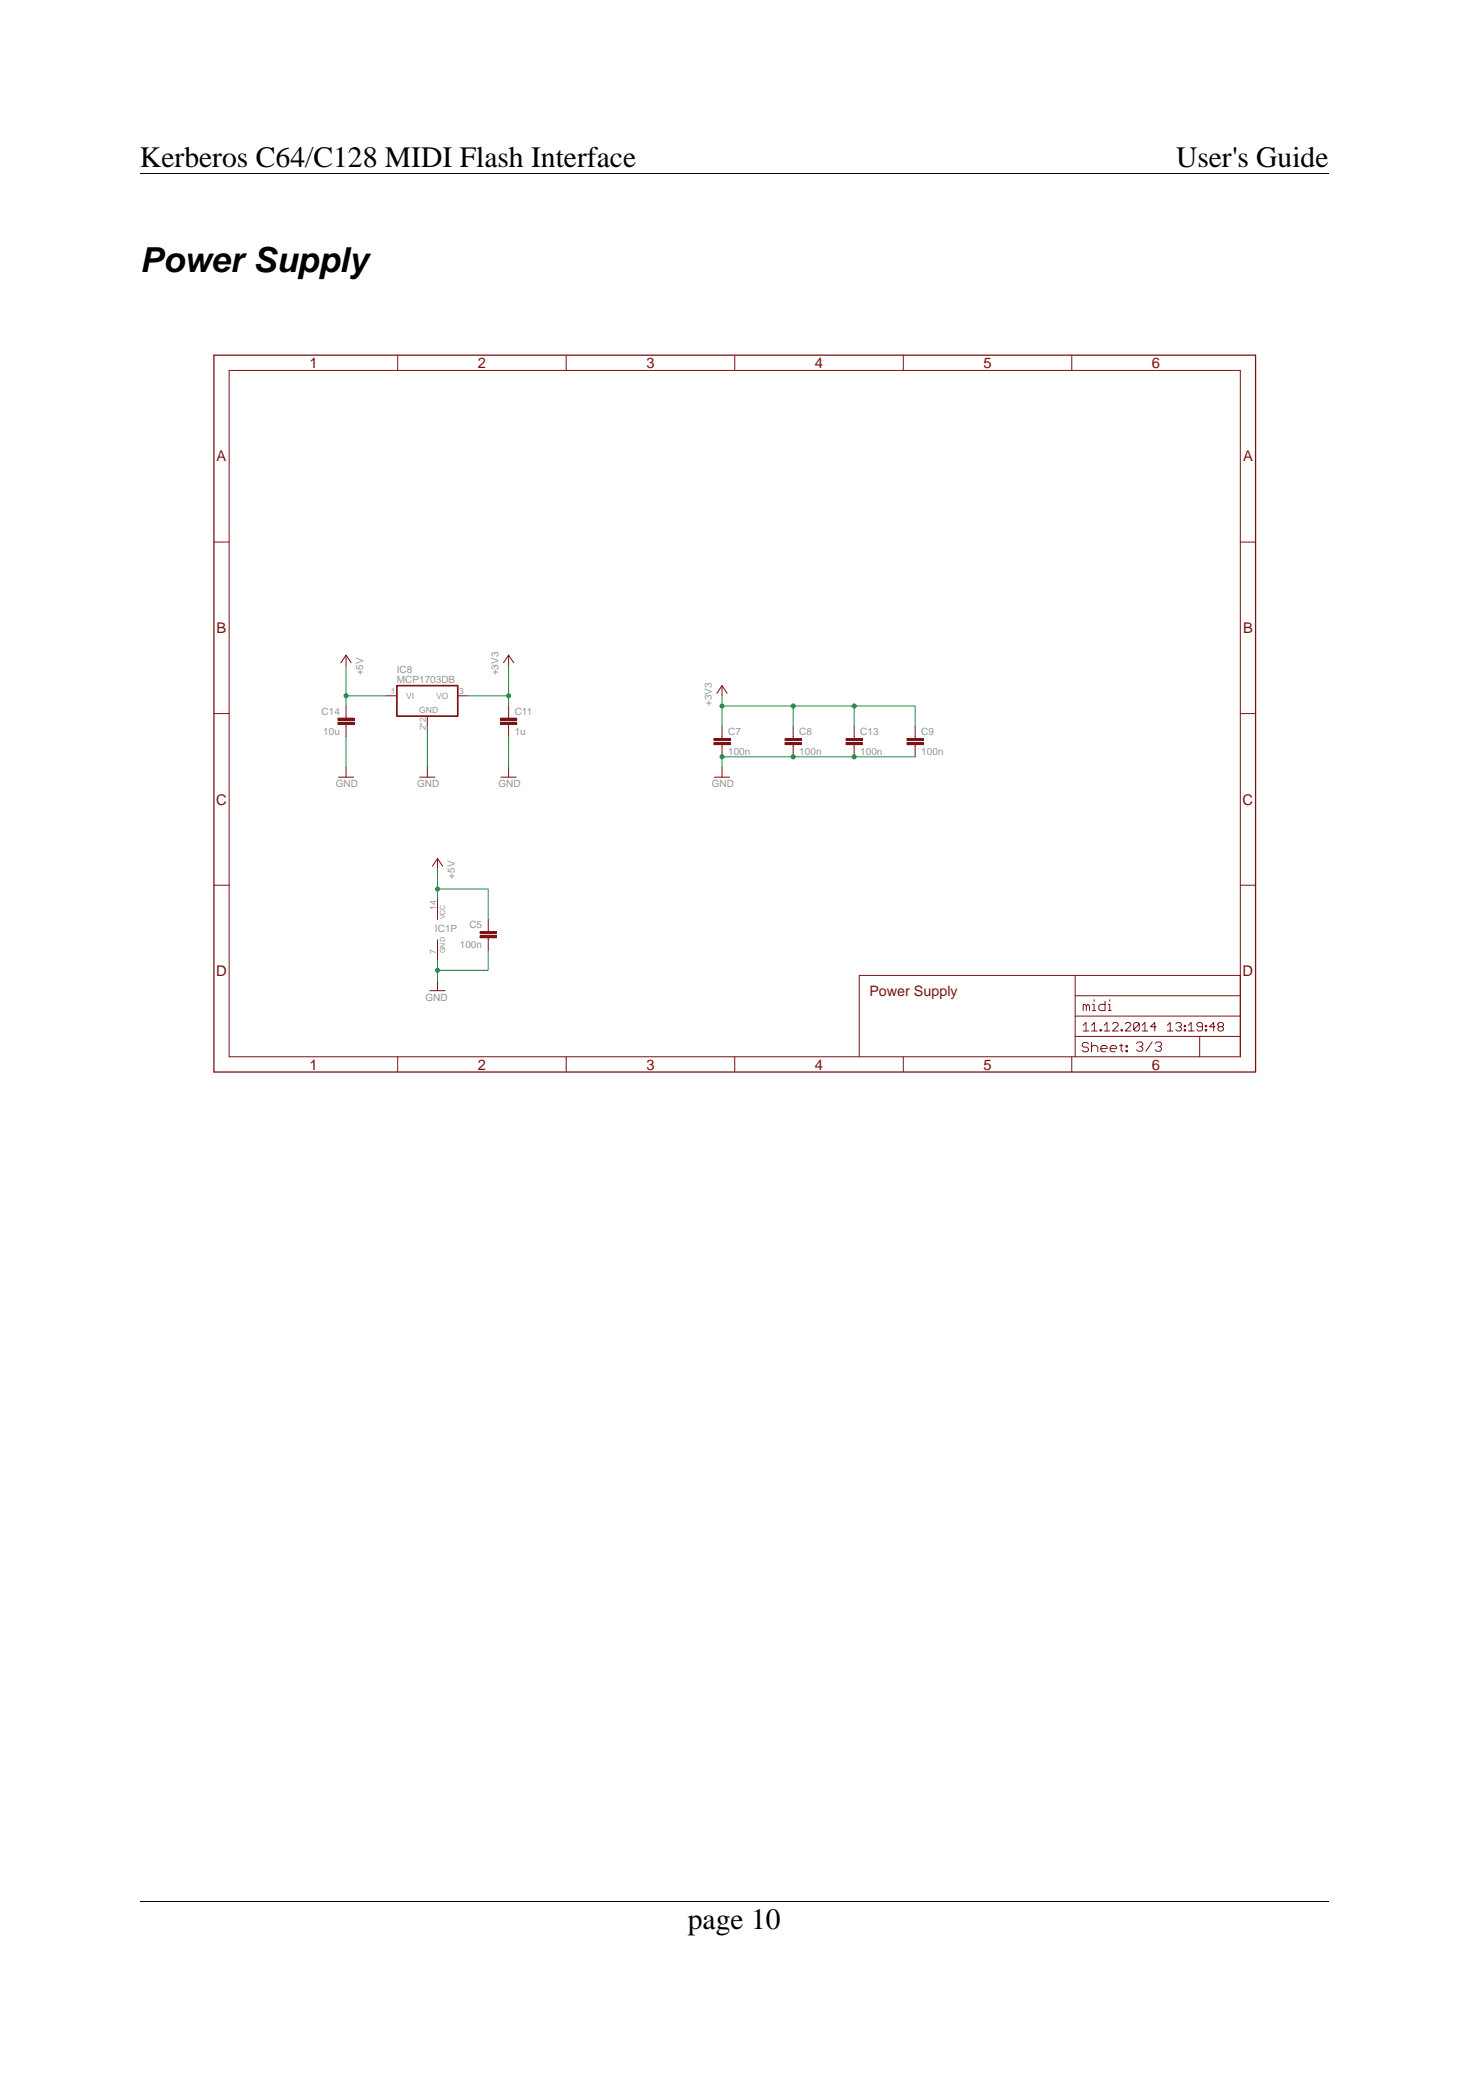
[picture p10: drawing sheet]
<svg xmlns="http://www.w3.org/2000/svg" width="210mm" height="297mm" viewBox="0 0 210 297" stroke-linecap="round" stroke-linejoin="round" font-family="sans-serif">
<path d="M20 24.9h170M20 272h170" fill="none" stroke="#000" stroke-width=".14"/>
<g fill="none" stroke="#7b1214" stroke-width=".14">
<path d="M32.8 53h144.6v98.2h-144.6zM56.9 50.8v2.2M81 50.8v2.2M105.1 50.8v2.2M129.2 50.8v2.2M153.3 50.8v2.2M30.6 77.6h2.2M177.4 77.6h2.2M49.5 93.7v1.5M55.3 99.6h1.5M65.5 99.6h1.4M72.7 93.7v1.5"/>
<path d="M103.3 98.1v1.5M30.6 102.1h2.2M48.3 103.3h2.4v.3h-2.4zM48.3 102.8h2.4v.2h-2.4zM49.5 101v1.8M49.5 103.6v1.8M49.5 109.7v1.5M61.1 102.5v1.4M61.1 109.7v1.5M71.6 103.3h2.3v.3h-2.3zM71.6 102.8h2.3v.2h-2.3zM72.7 101v1.8"/>
<path d="M72.7 103.6v1.8M72.7 109.7v1.5M102.1 106.3h2.3v.2h-2.3zM102.1 105.7h2.3v.3h-2.3zM103.3 103.9v1.8M103.3 106.5v1.8M103.3 109.7v1.5M112.3 106.3h2.3v.2h-2.3zM112.3 105.7h2.3v.3h-2.3zM113.5 103.9v1.8M113.5 106.5v1.8M121 106.3h2.3v.2h-2.3z"/>
<path d="M121 105.7h2.3v.3h-2.3zM122.2 103.9v1.8M122.2 106.5v1.8M129.7 106.3h2.4v.2h-2.4zM129.7 105.7h2.4v.3h-2.4zM130.9 103.9v1.8M130.9 106.5v1.8M177.4 102.1h2.2M30.6 126.7h2.2M62.6 122.8v1.5M62.6 128.7v2.9M62.6 134.5v2.9"/>
<path d="M68.7 133.9h2.3v.3h-2.3zM68.7 133.3h2.3v.3h-2.3zM69.8 131.6v1.7M69.8 134.2v1.7M153.8 139.6v2.9M177.4 126.7h2.2M177.4 139.6h-54.5v11.6M56.9 151.2v2.2M62.6 140.3v1.4M81 151.2v2.2M105.1 151.2v2.2M129.2 151.2v2.2"/>
<path d="M153.3 151.2v2.2M154.9 146.7l.4-.4v1.2M154.9 147.5h.8M154.9 144.6v-.9h.3l.2 .2v.7M155.4 143.9l.2-.2 .2 .2v.7M155.7 149.4l-.2-.2h-.5l-.2 .2v.2l.2 .2h.5l.2 .2v.3l-.2 .2h-.5l-.2-.2M156.1 149.8l.3-.2h.4l.2 .2v.7M156.1 149.2v1.3M156.1 146.7l.4-.4v1.2M156.1 147.5h.8M156.3 143.7h.2v.9M156.3 144.6h.4"/>
<path d="M156.5 143v.3M157.3 147.3h.2v.2h-.2zM157.5 150h.9v-.2l-.3-.2h-.4l-.2 .2v.5l.2 .2h.4M157.9 146.7l.4-.4v1.2M157.9 147.5h.8M158.1 143.3v1.3h-.7l-.2-.2v-.5l.2-.2h.7M158.5 143.7h.2v.9M158.5 144.6h.4M158.7 143v.3M158.8 150h.9v-.2l-.2-.2h-.5l-.2 .2v.5l.2 .2h.5M159.1 146.5l.2-.2h.4l.3 .2v.2l-.9 .8h.9M160.1 149.6h.5"/>
<path d="M160.4 147.3h.1v.2h-.1zM160.4 149.4v.9l.2 .2M161 146.5l.2-.2h.4l.2 .2v.2l-.8 .8h.8M161 149.6h.3v.2h-.3zM161 150.3h.3v.2h-.3zM162.6 149.3l.2-.2h.4l.3 .2v.2l-.3 .3h-.2M163 146.5l-.8 .8 .2 .2h.4l.2-.2v-.8l-.2-.2h-.4l-.2 .2v.8M163.2 149.8l.3 .2v.2l-.3 .2h-.4l-.2-.2M163.4 146.7l.4-.4v1.2M163.4 147.5h.8M164.8 149.1l-.9 1.3M165.2 149.3l.3-.2h.4l.2 .2v.2l-.2 .3h-.2"/>
<path d="M165.4 146.9h-.8l.6-.6v1.2M165.9 149.8l.2 .2v.2l-.2 .2h-.4l-.3-.2M167 146.7l.4-.4v1.2M167 147.5h.8M168.2 146.5l.2-.2h.4l.2 .2v.2l-.2 .2h-.2M168.8 146.9l.2 .2v.2l-.2 .2h-.4l-.2-.2M169.4 146.7h.2v.2h-.2zM169.4 147.3h.2v.2h-.2zM170 146.7l.4-.4v1.2M170 147.5h.8M171.6 148.3h-17.8v2.9M172 146.9h-.6l-.2-.2v-.2l.2-.2h.4l.2 .2v.8l-.2 .2h-.4l-.2-.2"/>
<path d="M172.4 146.7h.2v.2h-.2zM172.4 147.3h.2v.2h-.2zM173.8 146.9h-.8l.6-.6v1.2M174.2 146.5l.2-.2h.4l.2 .2v.2l-.2 .2 .2 .2v.2l-.2 .2h-.4l-.2-.2v-.2l.2-.2-.2-.2zM174.4 146.9h.4M177.4 145.4h-23.6v2.9M177.4 142.5h-23.6v2.9M177.4 148.3h-5.8v2.9"/>
</g>
<g fill="none" stroke="#7b1214" stroke-width=".29">
<path d="M48.3 103.5h2.4M48.3 102.9h2.4M71.6 103.5h2.3M71.6 102.9h2.3M102.1 106.4h2.3M102.1 105.8h2.3M112.3 106.4h2.3M112.3 105.8h2.3M121 106.4h2.3M121 105.8h2.3M129.7 106.4h2.4M129.7 105.8h2.4"/>
<path d="M68.7 134h2.3M68.7 133.5h2.3"/>
</g>
<path d="M48.8 94.8l.7-1.1 .7 1.1M72 94.8l.7-1.1 .8 1.1M102.6 99.2l.7-1.1 .7 1.1M48.4 111.2h2.2M60 111.2h2.2M71.7 111.2h2.1M102.2 111.2h2.2M61.9 123.9l.7-1.1 .7 1.1M61.5 141.7h2.2" fill="none" stroke="#7b1214" stroke-width=".15"/>
<path d="M56.8 98.1h8.7v4.4h-8.7z" fill="none" stroke="#7b1214" stroke-width=".24"/>
<path d="M30.6 50.8h149v102.6h-149z" fill="none" stroke="#7b1214" stroke-width=".18"/>
<path d="M49.5 105.4v4.3M72.7 105.4v4.3M62.6 137.4v2.9M69.8 135.9v2.9h-7.2" fill="none" stroke="#1e8843" stroke-width=".14"/>
<circle cx="62.6" cy="138.8" r=".29" fill="#1e8843"/>
<g fill="none" stroke="#1e8843" stroke-width=".14">
<path d="M103.3 108.3h18.9"/>
<circle cx="62.6" cy="138.8" r=".29"/>
</g>
<circle cx="113.5" cy="108.3" r=".29" fill="#1e8843"/>
<g fill="none" stroke="#1e8843" stroke-width=".14">
<path d="M103.3 108.3v1.4"/>
<circle cx="113.5" cy="108.3" r=".29"/>
</g>
<circle cx="103.3" cy="108.3" r=".29" fill="#1e8843"/>
<g fill="none" stroke="#1e8843" stroke-width=".14">
<path d="M122.2 108.3h8.7"/>
<circle cx="103.3" cy="108.3" r=".29"/>
</g>
<circle cx="122.2" cy="108.3" r=".29" fill="#1e8843"/>
<g fill="none" stroke="#1e8843" stroke-width=".14">
<path d="M66.9 99.6h5.8v1.4M72.7 95.2v4.4M61.1 103.9v5.8"/>
<circle cx="122.2" cy="108.3" r=".29"/>
</g>
<circle cx="72.7" cy="99.6" r=".29" fill="#1e8843"/>
<g fill="none" stroke="#1e8843" stroke-width=".14">
<path d="M103.3 99.6v1.4M103.3 103.9v-2.9h10.2v2.9M113.5 101h8.7v2.9"/>
<circle cx="72.7" cy="99.6" r=".29"/>
</g>
<circle cx="103.3" cy="101" r=".29" fill="#1e8843"/>
<circle cx="103.3" cy="101" r=".29" fill="none" stroke="#1e8843" stroke-width=".14"/>
<circle cx="113.5" cy="101" r=".29" fill="#1e8843"/>
<g fill="none" stroke="#1e8843" stroke-width=".14">
<path d="M122.2 101h8.7v2.9"/>
<circle cx="113.5" cy="101" r=".29"/>
</g>
<circle cx="122.2" cy="101" r=".29" fill="#1e8843"/>
<g fill="none" stroke="#1e8843" stroke-width=".14">
<path d="M62.6 124.3v4.4M62.6 127.2h7.2v4.4"/>
<circle cx="122.2" cy="101" r=".29"/>
</g>
<circle cx="62.6" cy="127.2" r=".29" fill="#1e8843"/>
<g fill="none" stroke="#1e8843" stroke-width=".14">
<path d="M55.3 99.6h-5.8v1.4"/>
<circle cx="62.6" cy="127.2" r=".29"/>
</g>
<circle cx="49.5" cy="99.6" r=".29" fill="#1e8843"/>
<g fill="none" stroke="#1e8843" stroke-width=".14">
<path d="M49.5 95.2v4.4"/>
<circle cx="49.5" cy="99.6" r=".29"/>
</g>
<text font-size="4.9" x="20" y="38.9">Power Supply</text>
<g font-size="4.2">
<text x="20" y="24">Kerberos C64/C128 MIDI Flash Interface</text>
<text x="168.2" y="24">User's Guide</text>
<text x="98.4" y="276">page 10</text>
</g>
<g font-size="2.1" fill="#7b1214">
<text x="44.3" y="52.7">1</text>
<text x="68.3" y="52.7">2</text>
<text x="92.5" y="52.7">3</text>
<text x="116.6" y="52.7">4</text>
<text x="140.7" y="52.7">5</text>
<text x="164.8" y="52.7">6</text>
<text x="31" y="66">A</text>
<text x="177.8" y="66">A</text>
<text x="31" y="90.6">B</text>
<text x="177.8" y="90.6">B</text>
<text x="30.9" y="115.1">C</text>
<text x="177.7" y="115.1">C</text>
<text x="30.9" y="139.7">D</text>
<text x="177.7" y="139.7">D</text>
<text x="44.3" y="153">1</text>
<text x="68.3" y="153">2</text>
<text x="92.5" y="153">3</text>
<text x="116.6" y="153">4</text>
<text x="140.7" y="153">5</text>
<text x="164.8" y="153">6</text>
</g>
<text font-size="2" fill="#7b1214" x="124.4" y="142.5">Power Supply</text>
<g font-size="1.4" fill="#939598">
<text x="52" y="96.6" transform="rotate(-90 52 96.6)">+5V</text>
<text x="56.8" y="97.7">MCP1703DB</text>
<text x="56.8" y="96.3">IC8</text>
<text x="71.3" y="96.6" transform="rotate(-90 71.3 96.6)">+3V3</text>
<text x="101.8" y="101" transform="rotate(-90 101.8 101)">+3V3</text>
<text x="46" y="102.2">C14</text>
<text x="46.2" y="105.2">10u</text>
<text x="73.6" y="102.2">C11</text>
<text x="73.6" y="105.2">1u</text>
<text x="104.2" y="105.2">C7</text>
<text x="114.3" y="105.2">C8</text>
<text x="123.1" y="105.2">C13</text>
<text x="131.8" y="105.2">C9</text>
<text x="48" y="112.7">GND</text>
<text x="59.7" y="112.7">GND</text>
<text x="71.3" y="112.7">GND</text>
<text x="101.8" y="112.7">GND</text>
<text x="104.2" y="108.1">100n</text>
<text x="114.3" y="108.1">100n</text>
<text x="123" y="108.1">100n</text>
<text x="131.8" y="108.1">100n</text>
<text x="65.1" y="125.8" transform="rotate(-90 65.1 125.8)">+5V</text>
<text x="62.2" y="133.4">IC1P</text>
<text x="65.8" y="135.7">100n</text>
<text x="67.1" y="132.8">C5</text>
<text x="60.9" y="143.2">GND</text>
</g>
<g font-size="1.2" fill="#939598">
<text x="55.9" y="99.4">1</text>
<text x="58.1" y="100">VI</text>
<text x="62.4" y="100">VO</text>
<text x="65.7" y="99.4">3</text>
<text x="60" y="102">GND</text>
<text x="60.9" y="104.5" transform="rotate(-90 60.9 104.5)">2*2</text>
<text x="62.4" y="130.2" transform="rotate(-90 62.4 130.2)">14</text>
<text x="62.4" y="136.5" transform="rotate(-90 62.4 136.5)">7</text>
</g>
<g font-size="1" fill="#939598">
<text x="63.7" y="131.6" transform="rotate(-90 63.7 131.6)">VCC</text>
<text x="63.7" y="136.4" transform="rotate(-90 63.7 136.4)">GND</text>
</g>
</svg>
